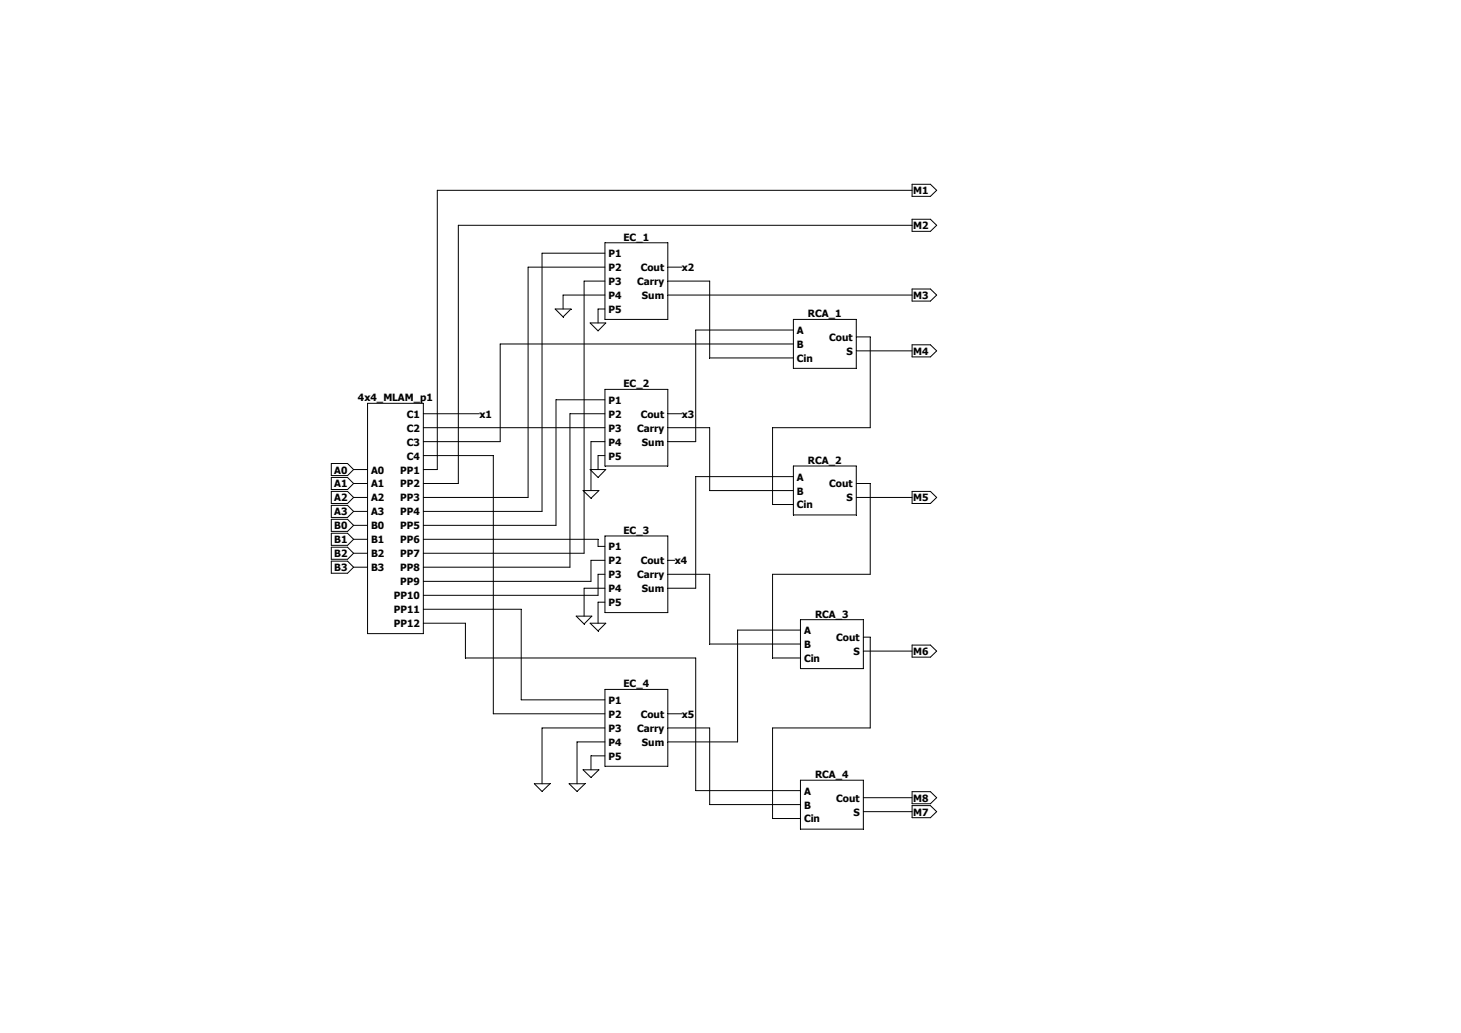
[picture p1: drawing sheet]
<svg xmlns="http://www.w3.org/2000/svg" width="297mm" height="210mm" viewBox="0 0 297 210" stroke-linecap="round" stroke-linejoin="round" font-family="sans-serif">
<g fill="none" stroke="#000" stroke-width=".2">
<path d="M185.4 37.5h3.7l1.3 1.2-1.3 1.2h-3.7zM185.4 38.7h-96.5v56.8h-2.8M123 49.4h12.8v15.5h-12.8zM123 51.5h-12.8v52.5h-24.1M123 54.3h-15.6v46.8h-21.3M123 57.1h-4.3v55.4h-32.6M123 60h-8.5v2.8M135.8 54.3h2.8M135.8 57.1h8.5v15.7h17M135.8 60h49.6M185.4 44.6h3.7l1.3 1.2-1.3 1.2h-3.7zM185.4 58.8h3.7l1.3 1.2-1.3 1.2h-3.7z"/>
<path d="M185.4 45.8h-92.2v52.5h-7.1M112.9 62.8h3.2l-1.6 1.6zM120 65.7h3.1l-1.5 1.6zM123 79.2h12.8v15.5h-12.8zM123 62.8h-1.4v2.9M161.3 64.9h12.8v10h-12.8zM161.3 67.1h-19.9v22.7h-5.6M161.3 69.9h-59.6v19.9h-15.6M174.1 68.5h2.8v18.5h-19.8v15.6h4.2M174.1 71.3h11.3M185.4 70.1h3.7l1.3 1.2-1.3 1.3h-3.7zM67.4 94.2h3.3l1.2 1.3-1.2 1.2h-3.3z"/>
<path d="M67.4 97.1h3.3l1.2 1.2-1.2 1.2h-3.3zM67.4 99.9h3.3l1.2 1.2-1.2 1.3h-3.3zM71.9 95.5h2.8M71.9 98.3h2.8M74.7 82h11.4v46.8h-11.4zM86.1 84.1h11.4M86.1 87h36.9M86.1 92.6h14.2v52.5h22.7M118.5 99.7h3.3l-1.7 1.6zM120 95.5h3.1l-1.5 1.6zM123 92.6h-1.4v2.9M123 81.3h-10v25.5h-26.9"/>
<path d="M123 84.1h-7.1v31.2h-29.8M123 89.8h-2.9v9.9M135.8 87h8.5v12.7h17M135.8 84.1h2.8M161.3 94.7h12.8v10h-12.8zM161.3 96.9h-19.9v22.7h-5.6M174.1 98.3h2.8v18.5h-19.8v17h5.6M185.4 99.9h3.7l1.3 1.2-1.3 1.3h-3.7zM67.4 102.7h3.3l1.2 1.3-1.2 1.2h-3.3zM67.4 105.6h3.3l1.2 1.2-1.2 1.2h-3.3zM67.4 108.4h3.3l1.2 1.2-1.2 1.3h-3.3zM67.4 111.3h3.3l1.2 1.2-1.2 1.2h-3.3z"/>
<path d="M67.4 114.1h3.3l1.2 1.2-1.2 1.2h-3.3zM71.9 101.1h2.8M71.9 104h2.8M71.9 106.8h2.8M71.9 109.6h2.8M71.9 112.5h2.8M71.9 115.3h2.8M86.1 109.6h35.5v1.5h1.4M123 109h12.8v15.5h-12.8zM123 116.8h-1.4v4.2h-35.5M123 113.9h-2.9v4.3h-34M123 119.6h-4.3v5.7"/>
<path d="M135.8 116.8h8.5v14.1h18.4M135.8 113.9h1.4M174.1 101.1h11.3M86.1 126.7h8.5v7.1h46.8v26.9h21.3M86.1 123.9h19.9v18.4h17M117.1 125.3h3.2l-1.6 1.6zM120 126.7h3.1l-1.5 1.6zM123 122.4h-1.4v4.3M162.7 126h12.8v9.9h-12.8zM162.7 128.1h-12.8v22.7h-14.1M175.5 129.5h1.4v18.5h-19.8v18.4h5.6M175.5 132.4h9.9"/>
<path d="M185.4 131.1h3.7l1.3 1.3-1.3 1.2h-3.7zM108.6 159.3h3.2l-1.6 1.6zM115.7 159.3h3.2l-1.6 1.6zM118.5 156.5h3.3l-1.7 1.6zM123 140.2h12.8v15.6h-12.8zM123 153.7h-2.9v2.8M123 148h-12.8v11.3M123 150.8h-5.7v8.5M135.8 148h8.5v15.6h18.4M135.8 145.1h2.8M162.7 158.6h12.8v10h-12.8zM175.5 162.2h9.9"/>
<path d="M175.5 165h9.9M185.4 161h3.7l1.3 1.2-1.3 1.2h-3.7zM185.4 163.8h3.7l1.3 1.2-1.3 1.2h-3.7z"/>
</g>
<g font-size="2">
<text x="185.7" y="39.5">M1</text>
<text x="185.7" y="46.6">M2</text>
<text x="123.7" y="52.3">P1</text>
<text x="126.7" y="48.9">EC_1</text>
<text x="123.7" y="55.1">P2</text>
<text x="123.7" y="58">P3</text>
<text x="129.5" y="58">Carry</text>
<text x="130.3" y="55.1">Cout</text>
<text x="138.6" y="55.1">x2</text>
<text x="123.7" y="60.8">P4</text>
<text x="123.7" y="63.6">P5</text>
<text x="130.5" y="60.8">Sum</text>
<text x="164.3" y="64.5">RCA_1</text>
<text x="185.7" y="60.8">M3</text>
<text x="162" y="67.9">A</text>
<text x="162" y="70.7">B</text>
<text x="168.6" y="69.3">Cout</text>
<text x="162" y="73.6">Cin</text>
<text x="172.1" y="72.1">S</text>
<text x="185.7" y="72.1">M4</text>
<text x="72.8" y="81.6">4x4_MLAM_p1</text>
<text x="123.7" y="82.1">P1</text>
<text x="126.7" y="78.7">EC_2</text>
<text x="82.7" y="84.9">C1</text>
<text x="82.7" y="87.8">C2</text>
<text x="97.5" y="84.9">x1</text>
<text x="123.7" y="84.9">P2</text>
<text x="123.7" y="87.8">P3</text>
<text x="129.5" y="87.8">Carry</text>
<text x="130.3" y="84.9">Cout</text>
<text x="138.6" y="84.9">x3</text>
<text x="82.7" y="90.6">C3</text>
<text x="82.7" y="93.4">C4</text>
<text x="123.7" y="90.6">P4</text>
<text x="123.7" y="93.4">P5</text>
<text x="130.5" y="90.6">Sum</text>
<text x="164.3" y="94.3">RCA_2</text>
<text x="67.9" y="96.3">A0</text>
<text x="67.9" y="99.1">A1</text>
<text x="67.9" y="101.9">A2</text>
<text x="75.4" y="96.3">A0</text>
<text x="75.4" y="99.1">A1</text>
<text x="75.4" y="101.9">A2</text>
<text x="81.4" y="96.3">PP1</text>
<text x="81.4" y="99.1">PP2</text>
<text x="81.4" y="101.9">PP3</text>
<text x="162" y="97.7">A</text>
<text x="162" y="100.5">B</text>
<text x="168.6" y="99.1">Cout</text>
<text x="172.1" y="101.9">S</text>
<text x="185.7" y="101.9">M5</text>
<text x="67.9" y="104.8">A3</text>
<text x="67.9" y="107.6">B0</text>
<text x="75.4" y="104.8">A3</text>
<text x="75.4" y="107.6">B0</text>
<text x="81.4" y="104.8">PP4</text>
<text x="81.4" y="107.6">PP5</text>
<text x="162" y="103.4">Cin</text>
<text x="67.9" y="110.4">B1</text>
<text x="67.9" y="113.3">B2</text>
<text x="75.4" y="110.4">B1</text>
<text x="75.4" y="113.3">B2</text>
<text x="81.4" y="110.4">PP6</text>
<text x="81.4" y="113.3">PP7</text>
<text x="123.7" y="111.9">P1</text>
<text x="126.7" y="108.5">EC_3</text>
<text x="67.9" y="116.1">B3</text>
<text x="75.4" y="116.1">B3</text>
<text x="81.4" y="116.1">PP8</text>
<text x="81.4" y="119">PP9</text>
<text x="123.7" y="114.7">P2</text>
<text x="123.7" y="117.6">P3</text>
<text x="129.5" y="117.6">Carry</text>
<text x="130.3" y="114.7">Cout</text>
<text x="137.2" y="114.7">x4</text>
<text x="80.1" y="121.8">PP10</text>
<text x="80.1" y="124.7">PP11</text>
<text x="123.7" y="120.4">P4</text>
<text x="123.7" y="123.2">P5</text>
<text x="130.5" y="120.4">Sum</text>
<text x="165.7" y="125.6">RCA_3</text>
<text x="80.1" y="127.5">PP12</text>
<text x="163.4" y="128.9">A</text>
<text x="163.4" y="131.7">B</text>
<text x="170" y="130.3">Cout</text>
<text x="163.4" y="134.6">Cin</text>
<text x="173.5" y="133.2">S</text>
<text x="185.7" y="133.2">M6</text>
<text x="123.7" y="143.1">P1</text>
<text x="126.7" y="139.7">EC_4</text>
<text x="123.7" y="145.9">P2</text>
<text x="123.7" y="148.8">P3</text>
<text x="129.5" y="148.8">Carry</text>
<text x="130.3" y="145.9">Cout</text>
<text x="138.6" y="145.9">x5</text>
<text x="123.7" y="151.6">P4</text>
<text x="123.7" y="154.5">P5</text>
<text x="130.5" y="151.6">Sum</text>
<text x="163.4" y="161.5">A</text>
<text x="165.7" y="158.2">RCA_4</text>
<text x="163.4" y="164.4">B</text>
<text x="163.4" y="167.2">Cin</text>
<text x="170" y="163">Cout</text>
<text x="173.5" y="165.8">S</text>
<text x="185.7" y="163">M8</text>
<text x="185.7" y="165.8">M7</text>
</g>
</svg>
